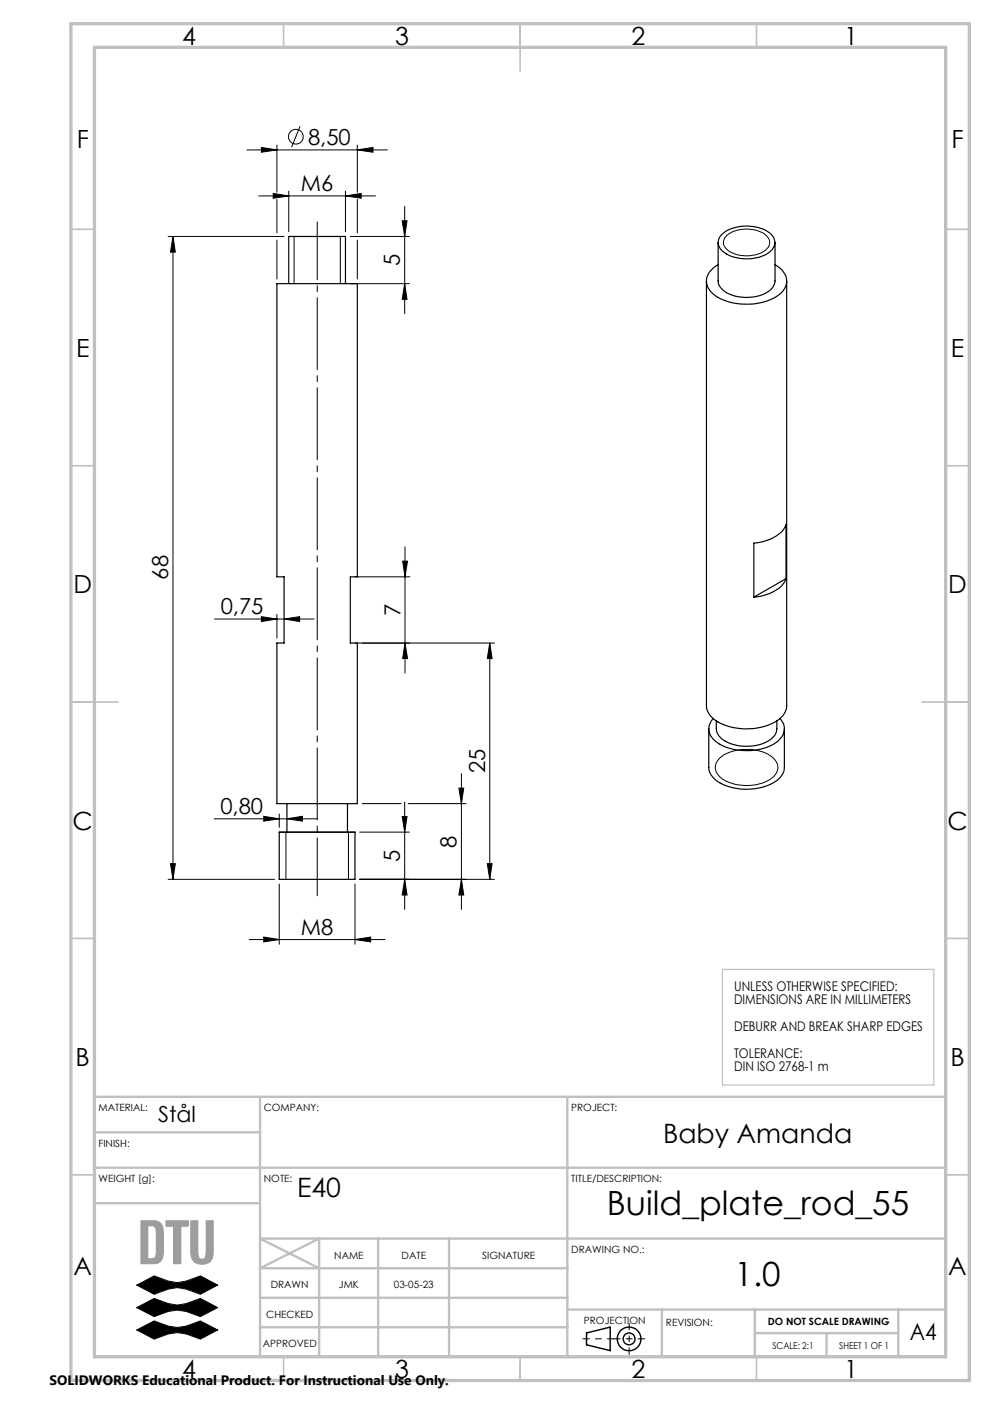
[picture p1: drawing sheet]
<svg xmlns="http://www.w3.org/2000/svg" width="210mm" height="297mm" viewBox="0 0 210 297" stroke-linecap="round" stroke-linejoin="round" font-family="sans-serif">
<path d="M28.9 271.8l3.7-1.9 3 1.1 1.9 .3 1.9-.3 3-1.1 3.6 1.9-3.6 2-3-1.1-1.9-.3-1.9 .3-3 1.1zM28.9 276.6l3.7-1.9 3 1.1 1.9 .3 1.9-.3 3-1.1 3.6 1.9-3.6 1.9a9.4 9.4 0 0 0-9.8 0zM28.9 281.3l3.7-1.9a9.4 9.4 0 0 0 9.8 0l3.6 1.9-3.6 2a9.4 9.4 0 0 0-9.8 0z" fill="none" stroke="#000" stroke-width=".21"/>
<g fill="none" stroke="#000" stroke-width=".3">
<path d="M124 282l5-1.3v5l-5-1.2z"/>
<circle cx="133" cy="283.2" r="1.25"/>
<circle cx="133" cy="283.2" r="2.5"/>
</g>
<path d="M29.8 258.3l2.8-.1a1.97 1.97 0 0 1 1.9 2.5v4.2a1.97 1.97 0 0 1-1.9 2.4l-2.8-.1zM31.3 259.3l1.3 .1 .3 .3 .2 .7v4.7l-.2 .8-.6 .4h-1zM35.2 258.2l4.6 .1-.1 1.1h-1.5l-.1 7.9h-1.4v-7.9h-1.5zM40.4 258.3h1.4v6.7l.2 1a.88 .88 0 0 0 1.4 0l.2-1 .1-6.8 1.4 .1v6.8a2.38 2.38 0 0 1-1.9 2.4 2.38 2.38 0 0 1-2.6-1.3l-.2-1.1z" fill="none" stroke="#999" stroke-width=".21"/>
<path d="M133.1 279.9v6.6M123.3 283.2h6.6M136.4 283.2h-6.6" fill="none" stroke="#000" stroke-width=".21" stroke-dasharray="15.2 1.3 1.3 1.3" stroke-dashoffset="13.8"/>
<path d="M152.8 205.1h44.7v24.4h-44.7z" fill="none" stroke="#c0c0c0" stroke-width=".25"/>
<g fill="none" stroke="#c0c0c0" stroke-width=".35">
<path d="M60 5v5M110 5v10M160 5v5M15 48.5h5M200 48.5h5M15 98.5h5M200 98.5h5M15 148.5h10M195 148.5h10M15 198.5h5M200 198.5h5M15 248.5h5"/>
<path d="M200 248.5h5M60 287v5M110 287v5M160 287v5"/>
</g>
<g fill="none" stroke="#c0c0c0" stroke-width=".5">
<path d="M20 232h180v55h-180zM20 239.5h35M55 232v55M120 232v55M20 247h180M20 254.5h35M55 274.5h65M80 262v25M95 262v25M120 277h80M120 268.3h-65l12.5-6.3v25M140 277v10"/>
<path d="M159.6 277v10M190 277v10M200 262h-145l12.5 6.3M55 280.8h65M159.6 282h30.4M174.8 282v5"/>
</g>
<path d="M15 5h190v287h-190zM20 10h180v277h-180z" fill="none" stroke="#c0c0c0" stroke-width=".7"/>
<path d="M28.9 271.8l3.7 2a9.7 9.7 0 0 1 6.4-1.2l3.4 1.2 3.6-2-3.6-1.9a9.7 9.7 0 0 1-6.5 1.2l-3.3-1.2zM28.9 276.6l3.7 1.9a11 11 0 0 1 5.8-1.3l1.3 .3 2.7 1 3.6-1.9-3.6-1.9a9.7 9.7 0 0 1-6.5 1.2l-3.3-1.2zM28.9 281.3l3.7 2a9.9 9.9 0 0 1 6.4-1.2l3.4 1.2 3.6-2-3.6-1.9a9.9 9.9 0 0 1-6.5 1.2l-3.3-1.2z" fill-rule="evenodd" fill="#000"/>
<path d="M31.3 259.3l1.3 .1 .5 .8v5.1l-.2 .6-.5 .4h-1.1zM29.9 258.2l-.1 9.1h2.8a1.97 1.97 0 0 0 1.9-2.4v-4.2a1.97 1.97 0 0 0-1.9-2.5zM35.2 258.2v1.2h1.5v7.9h1.5v-7.9h1.5l.1-1.1zM40.4 258.2v6.9a2.32 2.32 0 0 0 3.3 2.2 1.98 1.98 0 0 0 1.4-2.2v-6.8l-1.4-.1-.1 7.5a.9 .9 0 0 1-1.1 .7 .9 .9 0 0 1-.7-1.2v-6.9z" fill-rule="evenodd" fill="#999"/>
<g fill="none" stroke="#000" stroke-width=".21">
<path d="M52.2 31.7h29.7M55.3 31.2l3.3 .5-3.3 .5zM58.6 30.7v10M63.5 26.7l-1.8 4.4M75.6 31.7l3.3-.5v1zM75.6 30.7v10M35.6 50h24.5M36.6 50l.5 3.3h-1zM36.6 50v136M54.7 41.4h24.7M57.8 40.9l3.3 .5-3.3 .5zM58.6 42.2v7"/>
<path d="M58.6 50.8v8.2M61.1 40.4v8.6M62.2 50v10M72 50v10M73.1 41.4l3.3-.5v1zM73.1 40.4v8.6M74.1 50h12.5M75.6 42.2v7M75.6 50.8v8.2M85.1 46.7h1l-.5 3.3zM85.6 43.7v22.7M153.7 49.8a7.1 7.1 0 0 1 8.4 .1 2.01 2.01 0 0 1-.6 3.3 7.2 7.2 0 0 1-7.8-.5 1.87 1.87 0 0 1 0-2.9z"/>
<path d="M74.1 60h12.5M85.6 60l.5 3.3h-1zM85.2 118.7h1l-.5 3.3zM85.7 115.7v26.7M45.4 130.9h21M55.3 130.5l3.3 .4-3.3 .6zM58.6 130v5M60.1 130.9l3.3-.4v1zM75.1 122h11.6M85.7 136l.5 3.3h-1zM103.6 136l.5 3.3h-1.1zM103.6 136v50"/>
<path d="M104.6 136h-29.5M45.3 173.2h21.7M55.8 172.7l3.3 .5-3.3 .5zM59.1 172.2v2.8M60.5 176v10M60.7 173.2l3.3-.5v1zM73.7 176v10M76.1 176h10.5M76.6 170h8.2M85.1 172.7h1l-.5 3.3zM85.6 169.7v22.7M86.3 170h12.3"/>
<path d="M97 166.7h1.1l-.5 3.3zM97.6 163.7v28.7M152.2 160.4a9.7 9.7 0 0 1 11.3-.1 2.66 2.66 0 0 1-.6 4.5 9.9 9.9 0 0 1-10.6-.4 2.57 2.57 0 0 1-.1-4zM35.6 186h22.5M36.1 182.7h1l-.5 3.3zM52.7 198.8h28.7M55.8 198.2l3.3 .6-3.3 .4zM59.1 187v12.7M75.1 198.8l3.3-.6v1zM75.1 187v12.7M76.1 186h28.5M85.6 186l.5 3.3h-1z"/>
<path d="M97.6 186l.5 3.3h-1.1zM103 182.7h1.1l-.5 3.3z"/>
<circle cx="62.6" cy="28.9" r="1.55"/>
</g>
<path d="M67.1 189.5v-142.6" fill="none" stroke="#000" stroke-width=".21" stroke-dasharray="15.2 1.3 1.3 1.3" stroke-dashoffset="3"/>
<g fill="none" stroke="#000" stroke-width=".25">
<path d="M149.4 59.4v89.9a4.5 4.5 0 0 0 3.1 3.8 12.6 12.6 0 0 0 12.6-1.3 3.4 3.4 0 0 0 1.3-2.5v-89.9M151.9 51.3v8.1a3.5 3.5 0 0 0 2.9 3 8.7 8.7 0 0 0 8.4-1.4l.5-.8 .2-.8v-8.1M151.9 56a3.6 3.6 0 0 0-2 5.2 9.1 9.1 0 0 0 7.7 3.1 10.7 10.7 0 0 0 8-2.7 3.3 3.3 0 0 0-.8-5l-.9-.6M152.5 49.7a8.7 8.7 0 0 1 9.6-.8 2.55 2.55 0 0 1 1.8 2.2 2.55 2.55 0 0 1-1.5 2.5 9.1 9.1 0 0 1-9.3-.2 2.35 2.35 0 0 1-.6-3.7zM58.6 60h17v62h-1.5v14h1.5v34h-17v-34h1.5v-14h-1.5zM61.1 60v-10h12v10M166.2 122.4v-11.4a6.6 6.6 0 0 1-5 3.6l-1.8 .3v11.4M166.2 122.4a6.4 6.4 0 0 1-5 3.6l-1.8 .3M166.2 122.4l-6.8 3.9M149.9 154.2v8.1a4.1 4.1 0 0 0 3 3.6 12.2 12.2 0 0 0 11.6-1l.5-.4a2.93 2.93 0 0 0 .9-2.2v-8.1M150.8 152a3.2 3.2 0 0 0 .8 5.1 12.1 12.1 0 0 0 12.9-.3 3.1 3.1 0 0 0 .5-4.8M151.5 152.5a4.7 4.7 0 0 0 .3 2.8 7.1 7.1 0 0 0 6.6 2.6 6.7 6.7 0 0 0 5.7-2.8l.2-.9v-1.7"/>
<path d="M59.1 176h16M59.1 176v10h16v-10M60.7 170v6M73.5 170v6"/>
</g>
<g fill="#000">
<path d="M36.6 50l.5 3.3h-1zM36.1 182.7h1l-.5 3.3zM85.2 118.7h1l-.5 3.3zM85.7 136l.5 3.3h-1z"/>
<path d="M73.1 41.4l3.3-.5v1zM57.8 40.9l3.3 .5-3.3 .5zM75.1 198.8l3.3-.6v1zM55.8 198.2l3.3 .6-3.3 .4z"/>
<path d="M55.8 172.7l3.3 .5-3.3 .5zM60.7 173.2l3.3-.5v1zM55.3 31.2l3.3 .5-3.3 .5zM75.6 31.7l3.3-.5v1zM55.3 130.5l3.3 .4-3.3 .6zM60.1 130.9l3.3-.4v1z"/>
<path d="M85.6 186l.5 3.3h-1zM85.1 172.7h1l-.5 3.3zM97.6 186l.5 3.3h-1.1zM97 166.7h1.1l-.5 3.3zM85.6 60l.5 3.3h-1zM85.1 46.7h1l-.5 3.3zM103 182.7h1.1l-.5 3.3zM103.6 136l.5 3.3h-1.1z"/>
</g>
<g font-size="7.1">
<text x="128.3" y="257.1">Build_plate_rod_55</text>
<text x="155.3" y="272.1">1.0</text>
</g>
<g font-size="5.6">
<text x="140.2" y="241.7">Baby Amanda</text>
<text x="62.8" y="253.3">E40</text>
</g>
<g font-size="5.3">
<text x="38.5" y="9.5">4</text>
<text x="83.5" y="9.5">3</text>
<text x="133.6" y="9.5">2</text>
<text x="178.6" y="9.5">1</text>
<text x="16.2" y="31.3">F</text>
<text x="201.2" y="31.3">F</text>
<text x="16.1" y="75.5">E</text>
<text x="201.1" y="75.5">E</text>
<text x="15.5" y="125.5">D</text>
<text x="200.5" y="125.5">D</text>
<text x="15.4" y="175.5">C</text>
<text x="200.4" y="175.5">C</text>
<text x="16" y="225.5">B</text>
<text x="201" y="225.5">B</text>
<text x="15.5" y="269.8">A</text>
<text x="200.5" y="269.8">A</text>
<text x="38.5" y="291.5">4</text>
<text x="83.5" y="291.5">3</text>
<text x="133.6" y="291.5">2</text>
<text x="178.6" y="291.5">1</text>
</g>
<text font-size="4.9" x="192.4" y="283.5">A4</text>
<g font-size="4.7">
<text x="65.2" y="30.6">8,50</text>
<text x="63.6" y="40.4">M6</text>
<text x="84.6" y="56.3" transform="rotate(-90 84.6 56.3)">5</text>
<text x="35.6" y="122.6" transform="rotate(-90 35.6 122.6)">68</text>
<text x="46.7" y="129.9">0,75</text>
<text x="84.7" y="130.3" transform="rotate(-90 84.7 130.3)">7</text>
<text x="102.6" y="163.6" transform="rotate(-90 102.6 163.6)">25</text>
<text x="46.6" y="172.2">0,80</text>
<text x="96.6" y="179.3" transform="rotate(-90 96.6 179.3)">8</text>
<text x="84.6" y="182.3" transform="rotate(-90 84.6 182.3)">5</text>
<text x="63.6" y="197.7">M8</text>
<text x="33.4" y="237.3">Stål</text>
</g>
<text font-size="2.9" x="10.5" y="292.9">SOLIDWORKS Educational Product. For Instructional Use Only.</text>
<g font-size="2.8">
<text x="155.3" y="209.6">UNLESS OTHERWISE SPECIFIED:</text>
<text x="155.3" y="212.4">DIMENSIONS ARE IN MILLIMETERS</text>
<text x="155.3" y="218.1">DEBURR AND BREAK SHARP EDGES</text>
<text x="155.3" y="223.7">TOLERANCE:</text>
<text x="155.3" y="226.5">DIN ISO 2768-1 m</text>
</g>
<g font-size="2.1">
<text x="20.8" y="235">MATERIAL:</text>
<text x="55.8" y="235">COMPANY:</text>
<text x="120.8" y="235">PROJECT:</text>
<text x="20.8" y="242.6">FINISH:</text>
<text x="20.8" y="250.1">WEIGHT [g]:</text>
<text x="55.8" y="250">NOTE:</text>
<text x="120.8" y="250">TITLE/DESCRIPTION:</text>
<text x="70.7" y="266.3">NAME</text>
<text x="84.9" y="266.3">DATE</text>
<text x="102" y="266.3">SIGNATURE</text>
<text x="120.8" y="265">DRAWING NO.:</text>
<text x="57.3" y="272.5">DRAWN</text>
<text x="71.7" y="272.5">JMK</text>
<text x="83.3" y="272.5">03-05-23</text>
<text x="56.3" y="278.8">CHECKED</text>
<text x="123.5" y="280">PROJECTION</text>
<text x="140.8" y="280.5">REVISION:</text>
<text x="162.4" y="280.3">DO NOT SCALE DRAWING</text>
<text x="55.6" y="285">APPROVED</text>
</g>
<g font-size="2">
<text x="163.4" y="285.4">SCALE: 2:1</text>
<text x="177.5" y="285.4">SHEET 1 OF 1</text>
</g>
</svg>
